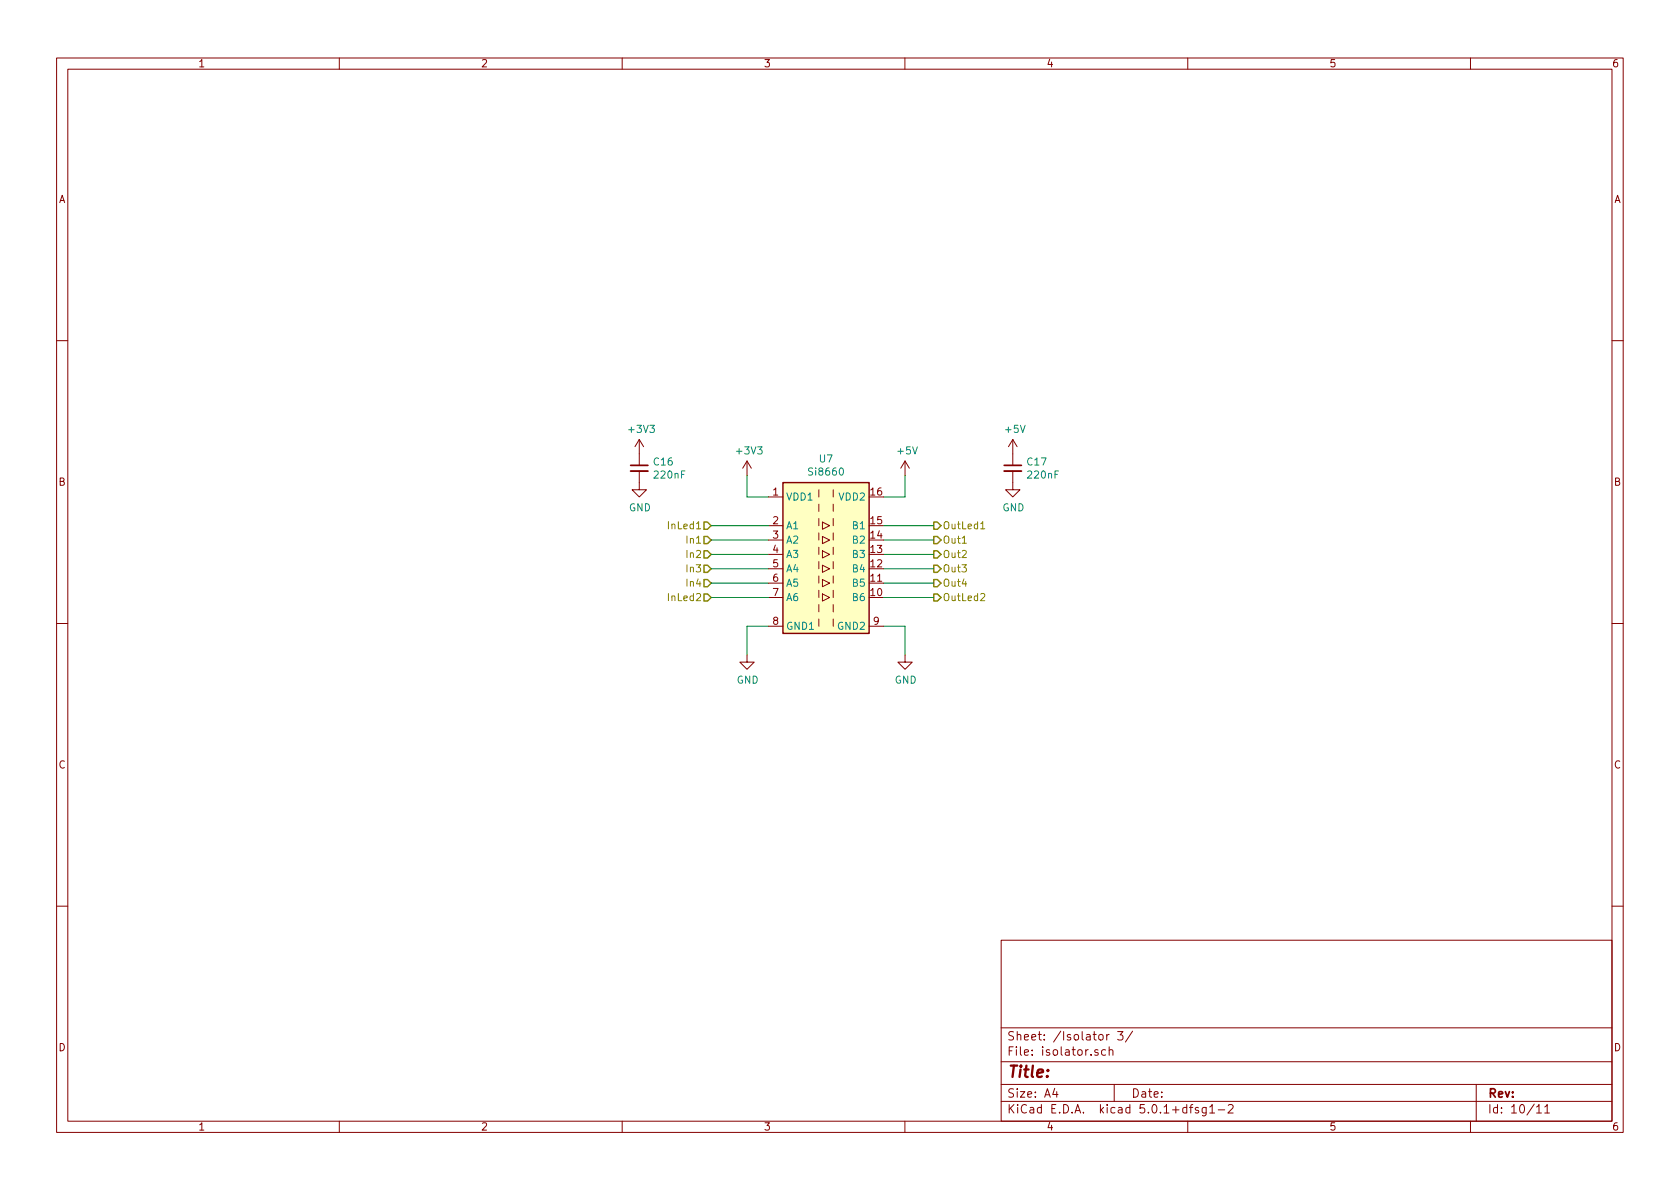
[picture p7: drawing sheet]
<svg xmlns="http://www.w3.org/2000/svg" width="297mm" height="210mm" viewBox="0 0 297 210" stroke-linecap="round" stroke-linejoin="round" font-family="sans-serif">
<g fill="none" stroke="#840000" stroke-width=".18">
<path d="M10 10.3h277v189.9h-277zM12 12.2h273v186.1h-273zM60 10.3v1.9M110 10.3v1.9M160 10.3v1.9M210 10.3v1.9M260 10.3v1.9M10 60.2h2M113 77.7l-.7 1.3M113 77.7v4.6M113 77.7l.8 1.3M179.1 77.7v4.6"/>
<path d="M179.1 77.7l-.8 1.3M179.1 77.7l.7 1.3M285 60.2h2M113 83.3v3.3h1.3l-1.3 1.3-1.2-1.3h1.2M132.1 81.5l-.8 1.3M132.1 81.5v2.6M132.1 81.5l.7 1.3M135.9 87.9h2.5M135.9 93h2.5M135.9 95.5h2.5M135.9 98h2.5M144.8 86.6v1.3"/>
<path d="M144.8 89.1v1.3M144.8 91.7v1.3M144.8 94.2v1.3M144.8 96.8v1.2M144.8 99.3v1.3M145.4 97.4l1.3 .6-1.3 .7zM145.4 94.9l1.3 .6-1.3 .6zM145.4 99.9l1.3 .7-1.3 .6zM145.4 92.3l1.3 .7-1.3 .6zM147.3 86.6v1.3M147.3 89.1v1.3M147.3 91.7v1.3"/>
<path d="M147.3 94.2v1.3M147.3 96.8v1.2M147.3 99.3v1.3M160 81.5v2.6M160 81.5l-.7 1.3M160 81.5l.8 1.3M179.1 83.3v3.3h1.2l-1.2 1.3-1.3-1.3h1.3M10 110.3h2M132.1 115.8v1.3h1.2l-1.2 1.3-1.3-1.3h1.3M135.9 100.6h2.5M135.9 103.1h2.5M135.9 105.7h2.5"/>
<path d="M135.9 110.7h2.5M144.8 101.8v1.3M144.8 104.4v1.3M144.8 106.9v1.3M144.8 109.5v1.2M145.4 102.5l1.3 .6-1.3 .7zM145.4 105l1.3 .7-1.3 .6zM147.3 101.8v1.3M147.3 104.4v1.3M147.3 106.9v1.3M147.3 109.5v1.2M153.7 110.7h2.5"/>
<path d="M160 115.8v1.3h1.3l-1.3 1.3-1.3-1.3h1.3M285 110.3h2M10 160.2h2M177 166.3h108v32h-108zM285 160.2h2M60 198.3v1.9M110 198.3v1.9M160 198.3v1.9M177 194.8h108M177 191.8h108M177 187.8h108M177 181.8h108"/>
<path d="M186.5 192.5l-.4 1h1M186.8 193v1M194.1 185.7a.37 .37 0 0 0-.6 .1l.1 .2 .5 .2 .1 .1-.2 .3-.5-.1M195.5 185.7l-.5-.1-.2 .3v.6l.2 .1 .5-.1M195.7 182.9v1M196.1 185.7h.1a.37 .37 0 0 1 .6 .1v.8M196.1 182.9l-.4 .3M196.1 185.1v1.5M197 191.8v3M197.6 182.4h1l-.6 .6 .5 .1v.7l-.2 .1-.7-.1M200.3 182.3l-1.3 2M210 198.3v1.9"/>
<path d="M210.3 195.8h.6M210.9 195.3l-.4 .2v1.3M211.9 195.9l-.4-.1-.2 .2 .1 .3 .5 .1v.3h-.6M213.3 195.8v1.2l-.3 .3h-.4M213.3 195.9l-.5-.1-.3 .3 .1 .6 .2 .1 .5-.1M213.9 195.8l.4-.5v1.5M213.9 196.8h.9M215.4 196.3h1.1M217.2 195.5l.2-.2h.4l.2 .5-.9 1h.9M260 198.3v1.9M261 191.8v6.5M271.7 195.8l.4-.5v1.5"/>
<path d="M271.7 196.8h.8M273.1 195.8l.5-.5v1.5M273.1 196.8h.9"/>
</g>
<path d="M124.5 94.9h.6l.6 .6-.6 .6h-.6zM124.5 97.4h.6l.6 .6-.6 .7h-.6zM124.5 99.9h.6l.6 .7-.6 .6h-.6zM124.5 92.3h.6l.6 .7-.6 .6h-.6zM165.1 94.9h.6l.7 .6-.7 .6h-.6zM165.1 97.4h.6l.7 .6-.7 .7h-.6zM165.1 99.9h.6l.7 .7-.7 .6h-.6zM165.1 92.3h.6l.7 .7-.7 .6h-.6zM124.5 102.5h.6l.6 .6-.6 .7h-.6zM124.5 105h.6l.6 .7-.6 .6h-.6zM165.1 102.5h.6l.7 .6-.7 .7h-.6zM165.1 105h.6l.7 .7-.7 .6h-.6z" fill="none" stroke="#848400" stroke-width=".25"/>
<path d="M170.1 96.1h.8M173.4 92.6l.4-.4v1.3M173.4 93.5h.7M173.4 105.1l.5-.2 .2 .4v.2l-.8 .7h.8" fill="none" stroke="#848400" stroke-width=".18"/>
<g fill="none" stroke="#008400" stroke-width=".18">
<path d="M125.7 95.5h10.2M125.7 98h10.2M125.7 93h10.2M132.1 84.1v3.8h3.8M156.2 95.5h8.9M156.2 98h8.9M156.2 93h8.9M160 84.1v3.8h-3.8M125.7 100.6h10.2M125.7 103.1h10.2M125.7 105.7h10.2M135.9 110.7h-3.8v5.1"/>
<path d="M156.2 100.6h8.9M156.2 103.1h8.9M156.2 110.7h3.8v5.1M156.2 105.7h8.9"/>
</g>
<path d="M111.5 83.3h3.1M177.5 83.3h3.1" fill="none" stroke="#840000" stroke-width=".33"/>
<path d="M111.5 82.3h3.1M177.5 82.3h3.1" fill="none" stroke="#840000" stroke-width=".3"/>
<path d="M138.4 85.3h15.3v26.7h-15.3z" fill="#ffffc2" stroke="#ffffc2" stroke-width=".18"/>
<path d="M138.4 85.3h15.3v26.7h-15.3z" fill="none" stroke="#840000" stroke-width=".25"/>
<text font-size="2.8" fill="#840000" x="178" y="190.5">Title:</text>
<g font-size="2.1" fill="#840000">
<text x="178" y="184">Sheet: /Isolator 3/</text>
<text x="178" y="186.7">File: isolator.sch</text>
<text x="178" y="196.9">KiCad E.D.A. kicad 5.0.1+dfsg1-2</text>
<text x="178" y="194.1">Size: A4</text>
<text x="200" y="194.1">Date:</text>
<text x="263" y="194.1">Rev:</text>
<text x="263" y="196.9">Id: 10/11</text>
</g>
<g font-size="1.8" fill="#840000">
<text x="35" y="11.9">1</text>
<text x="85" y="11.9">2</text>
<text x="135" y="11.9">3</text>
<text x="185" y="11.9">4</text>
<text x="235" y="11.9">5</text>
<text x="285" y="11.9">6</text>
<text x="10.4" y="35.9">A</text>
<text x="285.4" y="35.9">A</text>
<text x="10.4" y="85.9">B</text>
<text x="136.7" y="87.6">1</text>
<text x="154" y="87.6">16</text>
<text x="285.4" y="85.9">B</text>
<text x="136.7" y="92.7">2</text>
<text x="136.7" y="95.2">3</text>
<text x="154" y="95.2">14</text>
<text x="154" y="92.7">15</text>
<text x="136.7" y="97.8">4</text>
<text x="136.7" y="100.3">5</text>
<text x="154" y="100.3">12</text>
<text x="154" y="97.8">13</text>
<text x="136.7" y="102.9">6</text>
<text x="136.7" y="105.4">7</text>
<text x="154" y="105.4">10</text>
<text x="154" y="102.9">11</text>
<text x="136.7" y="110.5">8</text>
<text x="154.5" y="110.5">9</text>
<text x="10.4" y="135.9">C</text>
<text x="285.4" y="135.9">C</text>
<text x="10.4" y="185.9">D</text>
<text x="285.4" y="185.9">D</text>
<text x="35" y="199.9">1</text>
<text x="85" y="199.9">2</text>
<text x="135" y="199.9">3</text>
<text x="185" y="199.9">4</text>
<text x="235" y="199.9">5</text>
<text x="285" y="199.9">6</text>
</g>
<g font-size="1.8" fill="#008484">
<text x="111.3" y="76.5">+3V3</text>
<text x="177.9" y="76.5">+5V</text>
<text x="115.6" y="82.3">C16</text>
<text x="130.4" y="80.4">+3V3</text>
<text x="144.9" y="81.8">U7</text>
<text x="158.8" y="80.4">+5V</text>
<text x="181.7" y="82.3">C17</text>
<text x="115.8" y="84.6">220nF</text>
<text x="138.9" y="88.5">VDD1</text>
<text x="143.3" y="84.1">Si8660</text>
<text x="148.4" y="88.5">VDD2</text>
<text x="181.9" y="84.6">220nF</text>
<text x="111.2" y="90.4">GND</text>
<text x="138.9" y="93.6">A1</text>
<text x="150.9" y="93.6">B1</text>
<text x="177.2" y="90.4">GND</text>
<text x="138.9" y="96.1">A2</text>
<text x="138.9" y="98.7">A3</text>
<text x="138.9" y="101.2">A4</text>
<text x="150.9" y="101.2">B4</text>
<text x="150.9" y="98.7">B3</text>
<text x="150.9" y="96.1">B2</text>
<text x="138.9" y="103.8">A5</text>
<text x="138.9" y="106.3">A6</text>
<text x="150.9" y="106.3">B6</text>
<text x="150.9" y="103.8">B5</text>
<text x="138.9" y="111.4">GND1</text>
<text x="148.3" y="111.4">GND2</text>
<text x="130.3" y="120.9">GND</text>
<text x="158.2" y="120.9">GND</text>
</g>
<g font-size="1.8" fill="#848400">
<text x="118.5" y="93.6">InLed1</text>
<text x="166.6" y="93.6">OutLed1</text>
<text x="121.6" y="96.1">In1</text>
<text x="121.6" y="98.7">In2</text>
<text x="121.6" y="101.2">In3</text>
<text x="166.6" y="96.1">Out1</text>
<text x="166.6" y="98.7">Out2</text>
<text x="166.6" y="101.2">Out3</text>
<text x="118.5" y="106.3">InLed2</text>
<text x="121.6" y="103.8">In4</text>
<text x="166.6" y="103.8">Out4</text>
<text x="166.6" y="106.3">OutLed2</text>
</g>
</svg>
